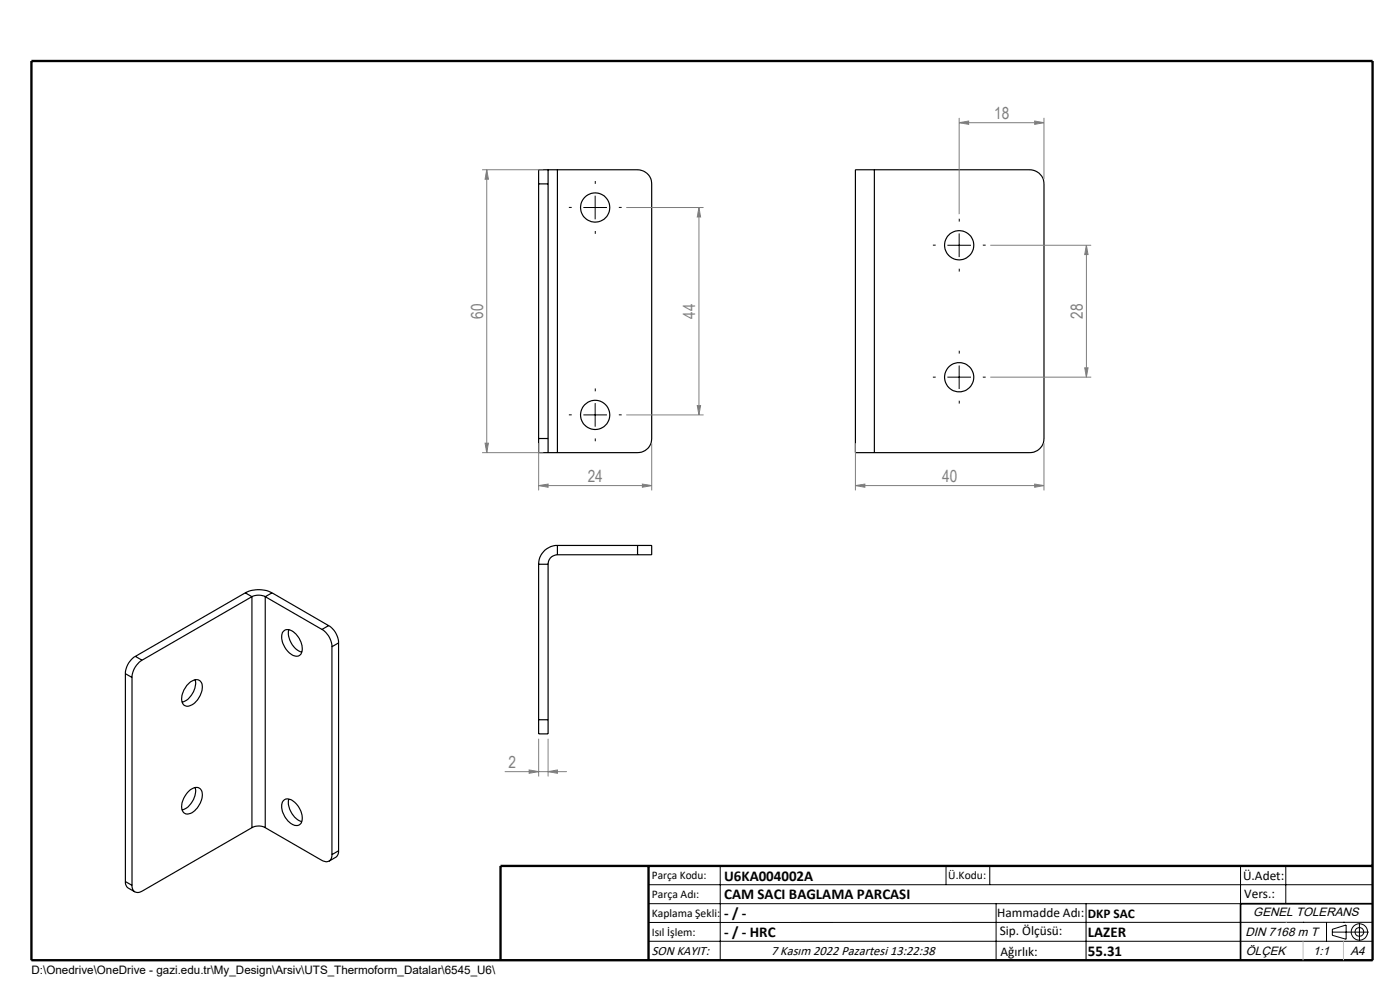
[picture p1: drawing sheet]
<svg xmlns="http://www.w3.org/2000/svg" width="297mm" height="210mm" viewBox="0 0 297 210" stroke-linecap="round" stroke-linejoin="round" font-family="sans-serif">
<g fill="none" stroke="#000" stroke-width=".25">
<path d="M114.3 39v54M114.3 39h2M116.3 36h-2v3M116.3 36v3M116.3 36h2M116.3 39v54M118.3 36h17a3 3 0 0 1 3 3v54a2.93 2.93 0 0 1-3 3h-17M118.3 36v60M185.5 36h33a3 3 0 0 1 3 3v54a3 3 0 0 1-3 3h-33M185.5 36h-4v60h4M185.5 36v60M114.3 93v3h2"/>
<path d="M114.3 93h2M116.3 93v3M116.3 96h2M114.3 119.7v33M114.3 119.7h2M116.3 119.7v33M118.3 115.7a4 4 0 0 0-4 4M118.3 117.7a1.97 1.97 0 0 0-2 2M118.3 115.7v2M118.3 117.7h17M118.3 115.7h17M135.3 115.7h3v2h-3"/>
<path d="M135.3 115.7v2M28.7 139.2a4.4 4.4 0 0 0-2.1 3.7M28.7 139.2l1.4 .8M52 125.8a6.3 6.3 0 0 1 5.7 0M52 125.8l1.4 .8M52 125.8l-23.3 13.4M53.4 126.6a3.3 3.3 0 0 1 2.9 0M53.4 126.6v49M53.4 126.6l-23.3 13.4M56.3 126.6v49M56.3 126.6l12 6.9M57.7 125.8l-1.4 .8"/>
<path d="M57.7 125.8l12 6.9M60 134a1.62 1.62 0 0 1 2.5 .3 4.1 4.1 0 0 1 1.4 4.4 1.62 1.62 0 0 1-2.5-.2 4 4 0 0 1-1.4-4.5zM61.3 133.6a4.4 4.4 0 0 0 2.7 4.8M68.3 133.5a4.4 4.4 0 0 1 2.1 3.7M69.7 132.7a4.4 4.4 0 0 1 2.1 3.7M69.7 132.7l-1.4 .8M70.4 137.2v44.1M71.8 136.4l-1.4 .8M71.8 136.4v44.1M26.6 142.9l1.4 .8M26.6 142.9v44.1M28 143.7v44.1"/>
<path d="M30.1 140a4.6 4.6 0 0 0-2.1 3.7M39.6 145.4a2.19 2.19 0 0 1 2.9-.9 2.84 2.84 0 0 1-.2 3.4 2.98 2.98 0 0 1-2.9 1.8 1.68 1.68 0 0 1-.8-2.1l.4-1.2zM41.4 144.2a4.5 4.5 0 0 1-2.8 4.8M114.3 152.7v3h2v-3M114.3 152.7h2M39.9 168a1.78 1.78 0 0 1 2.7-.5 4 4 0 0 1-1.3 4.5 1.56 1.56 0 0 1-2.6 0 4.1 4.1 0 0 1 1.2-4zM41.4 167a4.5 4.5 0 0 1-2.8 4.8M53.4 175.6l-23.3 13.4a1.3 1.3 0 0 1-1.5 .2 1.3 1.3 0 0 1-.6-1.4M53.4 175.6a2.96 2.96 0 0 1 2.9 0M56.3 175.6l12 6.9a1.3 1.3 0 0 0 1.5 .2 1.3 1.3 0 0 0 .6-1.4M60.2 169.7a1.95 1.95 0 0 1 2.6 .8 4 4 0 0 1 1.1 4.2 1.62 1.62 0 0 1-2.5-.3 3.9 3.9 0 0 1-1.4-4.5zM61.3 169.5a4.4 4.4 0 0 0 2.7 4.8"/>
<path d="M26.6 187l.3 1.1 1.7 1.1M26.6 187l1.4 .8M71.8 180.5l-.3 1.1-1.7 1.1M71.8 180.5l-1.4 .8M106.2 203.7h185"/>
<circle cx="126.3" cy="44" r="3.1"/>
<circle cx="203.5" cy="52" r="3.1"/>
<circle cx="126.3" cy="88" r="3.1"/>
<circle cx="203.5" cy="80" r="3.1"/>
</g>
<g fill="none" stroke="#000" stroke-width=".21">
<path d="M123.8 44h5M126.3 41.5v5M201 52h5M203.5 49.5v5M203.5 77.5v5M123.8 88h5M126.3 85.5v5M201 80h5M137.6 187.7h153.6M137.6 191.7h153.6M137.6 199.7h153.6M152.8 183.7v20"/>
<path d="M200.7 183.7v4M210 183.7v4M211.3 191.7v12M230.4 191.7v12M263.2 183.7v20M272.8 183.7v8M276.4 195.6h.1M281.4 195.6v4.1M282.6 197.7h7.8M282.6 197.1l3-.9v3l-3-.8zM285 195.6h.1M288.4 195.8v3.8"/>
<path d="M291.2 195.6l-153.6 .1"/>
<circle cx="288.4" cy="197.7" r="1.74"/>
<circle cx="288.4" cy="197.7" r=".93"/>
</g>
<g fill="none" stroke="#808080" stroke-width=".21">
<path d="M102.3 36h13M103.3 36l.3 2h-.7zM103.3 36v60M203.5 26l2-.3v.7zM203.5 25v20.4M203.5 26h18M219.5 25.7l2 .3-2 .4zM221.5 25v13M132.9 44h16.4M148.3 44l.3 2h-.7zM148.3 44v44M210.1 52h21.4"/>
<path d="M230.5 52l.3 2h-.7zM230.5 52v28M230.1 78h.7l-.3 2zM102.3 96h13M102.9 94h.7l-.3 2zM114.3 94v10M132.9 88h16.4M138.3 94v10M147.9 86h.7l-.3 2zM181.5 94v10M210.1 80h21.4M221.5 94v10"/>
<path d="M114.3 103l2-.3v.7zM114.3 103h24M136.3 102.7l2 .3-2 .4zM181.5 103l2-.3v.7zM181.5 103h40M219.5 102.7l2 .3-2 .4zM114.3 156.7v8M116.3 156.7v8M107.1 163.7h13.2M112.3 163.3l2 .4-2 .3zM116.3 163.7l2-.4v.7z"/>
</g>
<g fill="none" stroke="#000" stroke-width=".21" stroke-dasharray="15.2 1.3 1.3 1.3" stroke-linecap="butt">
<path d="M126.3 39v-.6M121.3 44h-.6M126.3 49v.6M131.3 44h.6M198.5 52h-.6M203.5 47v-.6M203.5 57v.6M208.5 52h.6M203.5 75v-.6M121.3 88h-.6M126.3 83v-.6M126.3 93v.6"/>
<path d="M131.3 88h.6M198.5 80h-.6M203.5 85v.6M208.5 80h.6"/>
</g>
<path d="M291.2 191.7h-28v12" fill="none" stroke="#000" stroke-width=".35"/>
<path d="M6.7 12.9h284.5v190.8h-284.5zM137.6 183.7v20M291.2 183.7h-185v20" fill="none" stroke="#000" stroke-width=".5"/>
<path d="M272.8 195.6h.1M276.4 199.7v4M285 199.7v4" fill="none" stroke="#c0c0c0" stroke-width=".21"/>
<g fill="#808080">
<path d="M219.5 102.7l2 .3-2 .4zM181.5 103l2-.3v.7z"/>
<path d="M114.3 103l2-.3v.7zM136.3 102.7l2 .3-2 .4zM203.5 26l2-.3v.7zM219.5 25.7l2 .3-2 .4z"/>
<path d="M102.9 94h.7l-.3 2zM103.3 36l.3 2h-.7zM230.1 78h.7l-.3 2zM230.5 52l.3 2h-.7z"/>
<path d="M148.3 44l.3 2h-.7zM147.9 86h.7l-.3 2z"/>
<path d="M112.3 163.3l2 .4-2 .3zM116.3 163.7l2-.4v.7z"/>
</g>
<g font-size="3.5" fill="#808080">
<text x="210.9" y="25.2">18</text>
<text x="102.5" y="67.6" transform="rotate(-90 102.5 67.6)">60</text>
<text x="147.5" y="67.6" transform="rotate(-90 147.5 67.6)">44</text>
<text x="229.7" y="67.6" transform="rotate(-90 229.7 67.6)">28</text>
<text x="124.7" y="102.2">24</text>
<text x="199.9" y="102.2">40</text>
<text x="107.9" y="162.9">2</text>
</g>
<g font-size="3.2">
<text x="153.6" y="190.8">CAM SACI BAGLAMA PARCASI</text>
<text x="153.6" y="186.8">U6KA004002A</text>
<text x="153.6" y="194.8">- / -</text>
<text x="153.6" y="198.8">- / - HRC</text>
<text x="230.8" y="198.7">LAZER</text>
<text x="230.8" y="202.8">55.31</text>
</g>
<g font-size="2.8">
<text x="263.7" y="186.7">Ü.Adet:</text>
<text x="263.9" y="190.5">Vers.:</text>
<text x="211.5" y="194.5">Hammadde Adı:</text>
<text x="230.8" y="194.7">DKP SAC</text>
<text x="138.3" y="202.6">SON KAYIT:</text>
<text x="163.6" y="202.6">7 Kasım 2022 Pazartesi 13:22:38</text>
<text x="212.1" y="198.4">Sip. Ölçüsü:</text>
<text x="212.2" y="202.7">Ağırlık:</text>
</g>
<g font-size="2.6">
<text x="265.9" y="194.4">GENEL TOLERANS</text>
<text x="264.2" y="198.5">DIN 7168 m T</text>
<text x="264.3" y="202.6">ÖLÇEK</text>
<text x="278.5" y="202.6">1:1</text>
<text x="286.5" y="202.6">A4</text>
</g>
<g font-size="2.5">
<text x="138.3" y="186.4">Parça Kodu:</text>
<text x="138.3" y="190.5">Parça Adı:</text>
<text x="201.2" y="186.5">Ü.Kodu:</text>
<text x="138.3" y="194.5">Kaplama Şekli:</text>
<text x="138.3" y="198.6">Isıl İşlem:</text>
<text x="6.7" y="206.7">D:\Onedrive\OneDrive - gazi.edu.tr\My_Design\Arsiv\UTS_Thermoform_Datalar\6545_U6\</text>
</g>
</svg>
